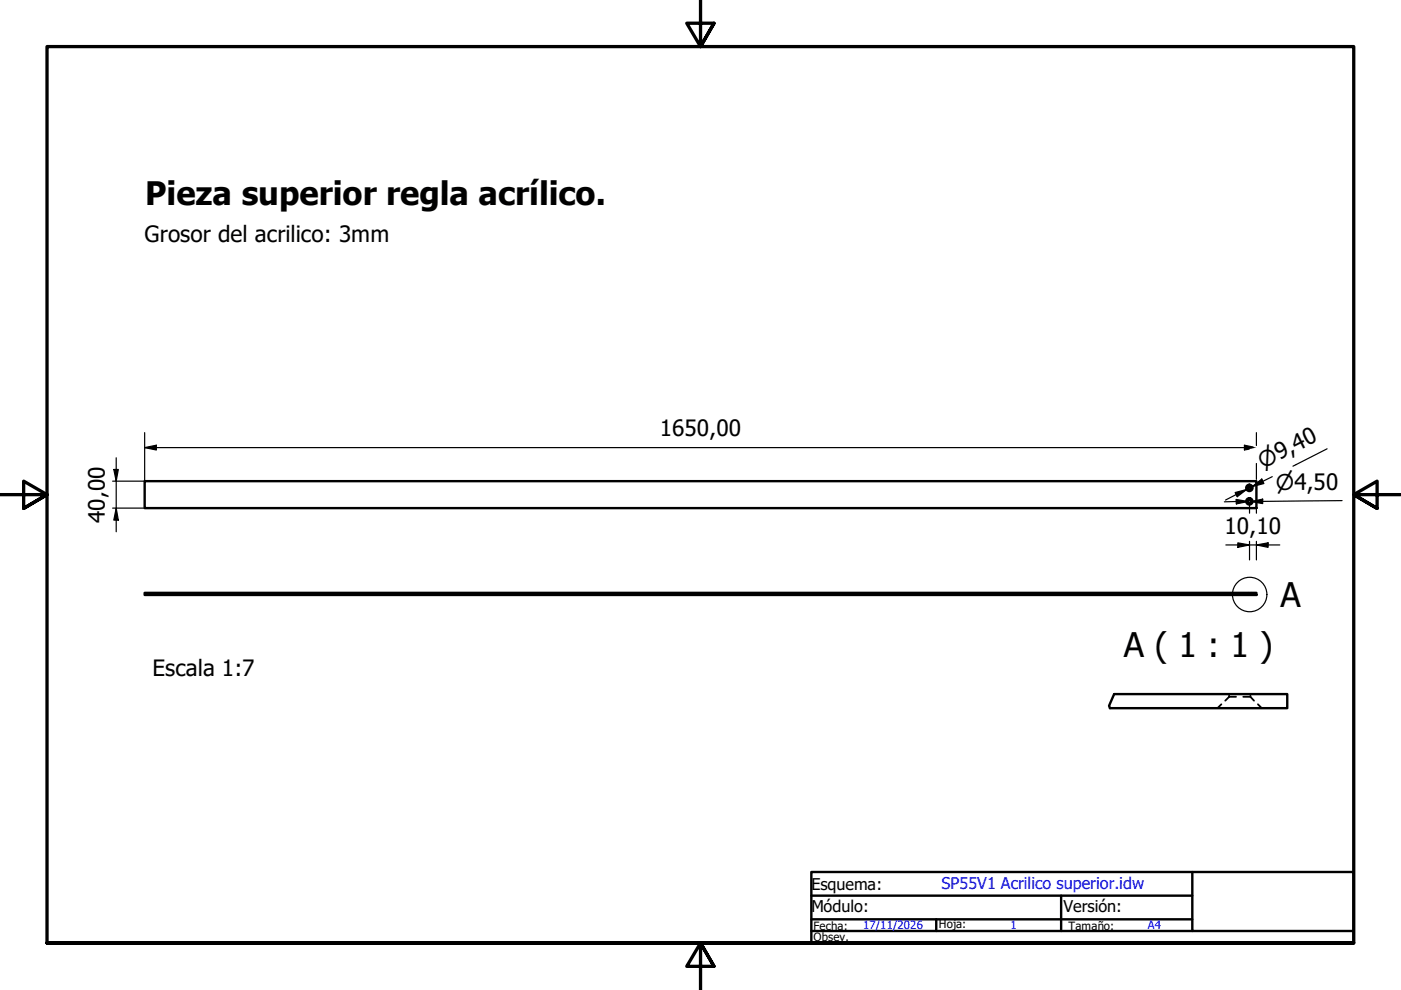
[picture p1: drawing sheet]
<svg xmlns="http://www.w3.org/2000/svg" width="297mm" height="210mm" viewBox="0 0 297 210" stroke-linecap="round" stroke-linejoin="round" font-family="sans-serif">
<!-- layer: Visible (ISO) -->
<g fill="none" stroke="#000" stroke-width=".51">
<path d="M30.7 102h235.7v5.7h-235.7zM30.7 125.7h235.7v.4h-235.7zM236.2 147.2h36.7v2.9h-37.6"/>
<circle cx="264.9" cy="103.4" r=".67"/>
<circle cx="264.9" cy="106.3" r=".67"/>
<circle cx="264.9" cy="103.4" r=".35"/>
<circle cx="264.9" cy="106.3" r=".35"/>
</g>
<!-- layer: Hidden (ISO) -->
<g fill="none" stroke="#000" stroke-width=".38">
<path d="M264.4 126l-.2 .1M264.8 125.8l-.3 .1M265 125.8l.4 .1M265.5 126l.1 .1M259 149.3l-.9 .8M260.6 147.7h1.5M260.6 147.7l-.8 .9M260.6 147.2v.2M260.6 147.5v.2M263.6 147.7h1.5l.8 .9M265.1 147.2v.2M265.1 147.5v.2"/>
<path d="M266.7 149.3l.8 .8"/>
</g>
<g fill="#000">
<circle cx="264.6" cy="125.7" r=".19"/>
<circle cx="264.6" cy="125.8" r=".19"/>
<circle cx="265.2" cy="125.8" r=".19"/>
<circle cx="265.2" cy="125.7" r=".19"/>
</g>
<!-- layer: Break Line (ISO) -->
<path d="M236.2 147.2l-1.1 2.4 .2 .5" fill="none" stroke="#000" stroke-width=".51"/>
<!-- layer: Detail Boundary (ISO) -->
<circle cx="265" cy="126.1" r="3.7" fill="none" stroke="#000" stroke-width=".25"/>
<!-- layer: Border (ISO) -->
<path d="M148.5 -.1v10l-2.9-5h5.8l-2.9 5 2.9-5M0 104.9h10l-5-2.9v5.8l5-2.9-5 2.9M297 104.9h-10l5-2.9v5.8l-5-2.9 5 2.9M10 199.9v-190h277v190h-277h277M151.4 204.9l-2.9-5 2.9 5h-5.8l2.9-5v10" fill="none" stroke="#000" stroke-width=".7"/>
<!-- layer: Title (ISO) -->
<path d="M172 184.9h115v15h-115zM172 197.4h80.8M172 194.9h80.8M172 189.9h80.8M198.5 194.9v2.5M225 189.9v7.5M252.8 184.9v12.5h34.2" fill="none" stroke="#000" stroke-width=".51"/>
<!-- layer: Dimension (ISO) -->
<g fill="none" stroke="#000" stroke-width=".25">
<path d="M24.1 99.5h1l-.5 2.5zM24.6 97.1v15.6M30.7 94.9l2.4-.5v1zM30.7 94.9h234.7M30.7 91.7v10.3h-6.8M265.7 94.8l-1.9-.4v1l1.1-.2M266.4 91.7v2.8M266.4 98.3v3.3M281.4 95.2l-7.3 3.6M23.9 107.7h6.8M24.6 107.7l.5 2.6h-1zM259.9 115.5h11.4"/>
<path d="M261.9 104.4l2.4-.6-2 1.5zM262.1 105.9l2.5 .4-2.5 .5zM262.4 115.1l2.5 .4-2.5 .5zM264.3 103.8l-4.5 2.2M264.6 106.3l-5 .1M264.9 106.7v2.1M264.9 114.8v3.9M265.2 106.3l2.5-.5v1zM265.5 103.2l2-1.6 .5 .9zM266.4 115.5l2.5-.4v.9zM266.4 107.7v1.1M266.4 114.8v3.9"/>
<path d="M269.7 101.1l-4.2 2.1 2.2-1.2M284.5 106.1l-19.3 .2h2.5"/>
</g>
<g fill="#000">
<path d="M24.1 99.5h1l-.5 2.5z" fill-rule="evenodd"/>
<path d="M30.7 94.9l2.4-.5v1z" fill-rule="evenodd"/>
<path d="M263.8 94.4l2.6 .5-2.6 .5z" fill-rule="evenodd"/>
<path d="M24.6 107.7l.5 2.6h-1z" fill-rule="evenodd"/>
<path d="M262.1 105.9l2.5 .4-2.5 .5z" fill-rule="evenodd"/>
<path d="M261.9 104.4l2.4-.6-2 1.5z" fill-rule="evenodd"/>
<path d="M262.4 115.1l2.5 .4-2.5 .5z" fill-rule="evenodd"/>
<path d="M265.5 103.2l2-1.6 .5 .9z" fill-rule="evenodd"/>
<path d="M265.2 106.3l2.5-.5v1z" fill-rule="evenodd"/>
<path d="M266.4 115.5l2.5-.4v.9z" fill-rule="evenodd"/>
</g>
<g font-size="7.2">
<text x="271.5" y="128.7">A</text>
<text x="238.3" y="139.2">A ( 1 : 1 )</text>
</g>
<text font-size="6.9" x="30.8" y="43.5">Pieza superior regla acrílico.</text>
<g font-size="4.8">
<text x="30.7" y="51.3">Grosor del acrilico: 3mm</text>
<text x="139.9" y="92.5">1650,00</text>
<text x="22.2" y="110.9" transform="rotate(-90 22.2 110.9)">40,00</text>
<text x="259.7" y="113.2">10,10</text>
<text x="32.3" y="143.2">Escala 1:7</text>
</g>
<g font-size="4.6">
<text x="267.8" y="99.3" transform="rotate(-27 267.8 99.3)">⌀9,40</text>
<text x="270.5" y="103.9" transform="rotate(-1 270.5 103.9)">⌀4,50</text>
</g>
<g font-size="3.4">
<text x="172" y="188.7">Esquema:</text>
<text x="172" y="193.5">Módulo:</text>
<text x="225.5" y="193.5">Versión:</text>
</g>
<text font-size="3.4" fill="#00f" x="199.6" y="188.5">SP55V1 Acrilico superior.idw</text>
<g font-size="2.4">
<text x="172.5" y="197.2">Fecha:</text>
<text x="199.1" y="196.8">Hoja:</text>
<text x="226.6" y="197.1">Tamaño:</text>
<text x="172.5" y="199.6">Obsev.</text>
</g>
<g font-size="2.4" fill="#00f">
<text x="183" y="197">17/11/2026</text>
<text x="214.2" y="196.9">1</text>
<text x="243.4" y="197">A4</text>
</g>
</svg>
